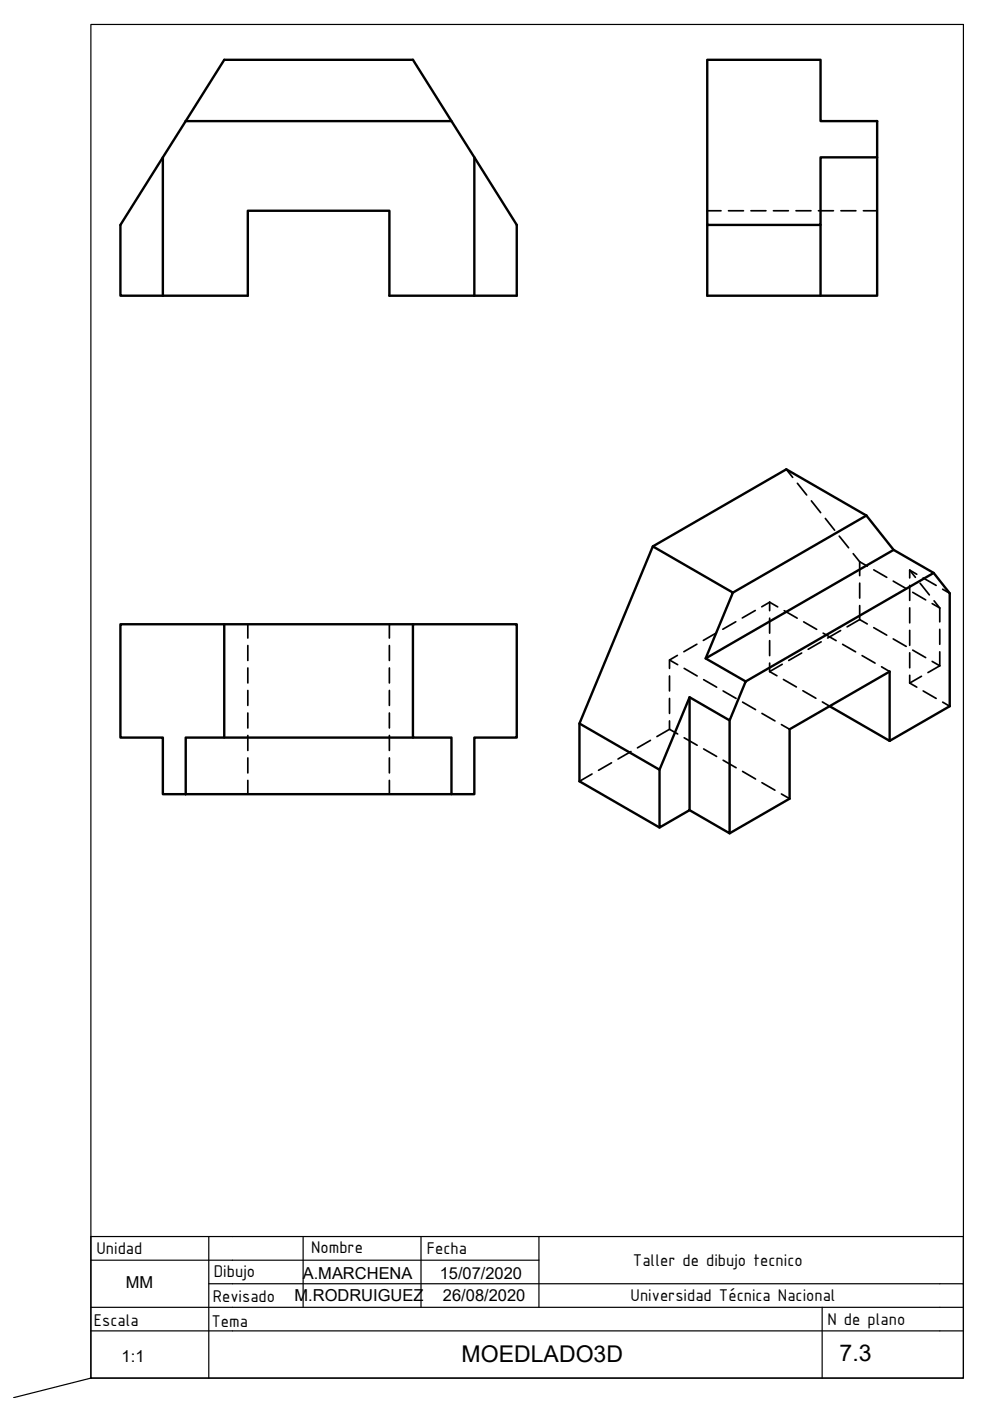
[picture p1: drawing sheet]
<svg xmlns="http://www.w3.org/2000/svg" width="210mm" height="297mm" viewBox="0 0 210 297" stroke-linecap="round" stroke-linejoin="round" font-family="sans-serif">
<!-- layer: MD_Visible -->
<g fill="none" stroke="#000" stroke-width=".51">
<path d="M150 12.7h24v13h12v7.7h-12v14.3h-24zM34.5 33.4v29.3M39.4 25.7l8.1-13h40.1l22 35v15h-27v-18h-30.1v18h-18M39.4 25.7l-13.9 22v15h9M39.4 25.7h56.3M100.6 33.4v29.3M186 33.4v29.3h-36v-15M174 47.7v15M138.4 115.8l17 9.8-5.8 14 8.5 4.9-3.4 8.2-8.5-4.9-6.4 15.4-16.9-9.8zM183.7 109.3l5.8 7.3 8.5 4.9 3.4 4.3v23.9l-12.8 7.4M183.7 109.3l-17-9.8-28.3 16.3M183.7 109.3l-28.3 16.3"/>
<path d="M189.5 116.6l-39.9 23M25.5 132.4h22v24h-8.1v12h-4.9v-12h-9zM47.5 132.4h40.1M87.6 132.4h22v24h-9v12h-4.9v-12h-8.1zM198 121.5l-39.9 23M47.5 156.4h40.1M122.9 153.4v12.3l16.9 9.8M146.2 147.8v24l-6.4 3.7v-12.3M154.7 152.7v24l-8.5-4.9M175.9 149.7l12.7 7.4M188.6 157.1v-14.7l-21.2 12.2v14.7l-12.7 7.4M39.4 168.4h56.3"/>
</g>
<!-- layer: MD_Oculto -->
<g fill="none" stroke="#000" stroke-width=".36">
<path d="M150 44.7h2.9M154.5 44.7h3.1M159.2 44.7h3.2M164 44.7h3.2M168.8 44.7h3.1M173.5 44.7h3.2M178.3 44.7h3.2M183.1 44.7h2.9M166.7 99.5l1.4 1.7M169.1 102.5l1.9 2.4M172 106.2l2 2.5M175 109.9l2 2.5"/>
<path d="M177.9 113.7l2 2.4M180.9 117.4l1.4 1.7M182.3 119.1l1.6 .9M182.3 119.1v2.9M52.5 132.4v2.9M52.5 136.9v3.1M82.6 132.4v2.9M82.6 136.9v3.1M142 139.9l1.7 1M143.6 139l-1.6 .9v1.8M147.8 136.6l-2.8 1.6M151.9 134.2l-2.8 1.6"/>
<path d="M156 131.8l-2.7 1.6M160.1 129.4l-2.7 1.6M163.2 127.7l1.7 1M163.2 127.7l-1.7 1M163.2 127.7v1.8M163.2 131.1v3.1M163.2 135.8v3.2M166.3 129.5l2.7 1.6M170 138.5l-2.8 1.5M170.4 131.8l2.8 1.6M174.1 136.1l-2.7 1.6M174.5 134.2l2.8 1.6"/>
<path d="M178.2 133.7l-2.7 1.6M178.7 136.6l2.7 1.6M182.3 131.4l1.6 .9M182.3 123.6v3.2M182.3 128.4v3M182.3 131.4l-2.7 1.5M182.8 139l2.7 1.6M185.3 120.8l2.7 1.6M185.3 133.1l2.7 1.6M189.4 123.2l2.7 1.6M189.4 135.5l2.7 1.6M192.9 120.9l1.5 .9"/>
<path d="M192.9 120.9l1.2 1.5M192.9 120.9v1.6M192.9 124.1v3.2M192.9 128.9v3.2M192.9 133.6v3.2M192.9 138.4v3.2M193.5 125.6l2.8 1.6M193.5 137.8l2.8 1.6M195.1 123.7l1.9 2.4M195.7 122.5l2.8 1.6M197.6 128l1.6 .9M198 127.4l1.2 1.5"/>
<path d="M199.2 128.9v2.9M199.2 133.4v3.2M199.2 138.2v3M199.9 124.9l1.5 .9M52.5 141.6v3.2M52.5 146.4v3.2M52.5 151.2v3.1M52.5 155.9v3.2M82.6 141.6v3.2M82.6 146.4v3.2M82.6 151.2v3.1M82.6 155.9v3.2"/>
<path d="M133.8 159.3l-2.8 1.6M137.9 157l-2.7 1.6M142 143.3v3.2M142 148.1v3.2M142 152.8v1.8M142 154.6l1.7 1M142 154.6l-2.7 1.6M145.1 141.7l2.7 1.6M145.1 156.4l2.7 1.6M149.2 144.1l2.7 1.6M149.2 158.8l2.7 1.6M153.3 146.5l2.8 1.6"/>
<path d="M157.4 148.9l2.8 1.6M161.6 151.3l2.7 1.5M163.2 140.6v1.8M163.2 142.4l1.5 .9M165.7 153.6l1.7 1M165.8 140.8l-2.6 1.6M166.1 144.1l2.8 1.5M170.2 146.5l2.8 1.5M174.4 148.8l1.5 .9M186.9 141.4l1.7 1M192.9 144.8l1.5 .9M192.9 143.2v1.6"/>
<path d="M195.4 143.4l-2.5 1.4M195.7 146.5l2.8 1.6M197.6 140.2l1.6 1M199.2 141.2l-2.4 1.4M199.9 148.9l1.5 .8M52.5 160.7v3.2M52.5 165.5v2.9M82.6 160.7v3.2M82.6 165.5v2.9M125.5 164.1l-2.6 1.6M129.7 161.7l-2.8 1.6M153.3 161.2l2.8 1.6"/>
<path d="M157.4 163.6l2.8 1.6M161.6 165.9l2.7 1.6M165.7 168.3l1.7 1"/>
</g>
<!-- layer: 0 -->
<path d="M19.3 267.2h95M19.3 277.2h180M44.3 272.2h155M44.3 262.2v30M64.3 262.2v15M89.3 262.2v15M114.3 262.2v15M199.3 262.2h-180v30l-16.4 4.1M19.3 282.2h180" fill="none" stroke="#000" stroke-width=".25"/>
<!-- layer: Cotas -->
<path d="M19.3 5.2h185v287h-185z" fill="none" stroke="#000" stroke-width=".25"/>
<!-- layer: CajetinLine -->
<path d="M174.3 277.2v15M199.3 272.2h5v20h-185M199.3 262.2h5v10M199.3 277.2h5M199.3 282.2h5" fill="none" stroke="#000" stroke-width=".25"/>
<g font-size="4.9">
<text x="97.9" y="288.8">MOEDLADO3D</text>
<text x="178" y="288.5">7.3</text>
</g>
<g font-size="3.9">
<text x="20.5" y="265.8">Unidad</text>
<text x="66" y="265.6">Nombre</text>
<text x="90.5" y="265.9">Fecha</text>
<text x="134.2" y="268.4">Taller de dibujo tecnico</text>
<text x="45.3" y="270.7">Dibujo</text>
<text x="133.7" y="275.9">Universidad Técnica Nacional</text>
<text x="19.9" y="281.1">Escala</text>
<text x="44.8" y="281.3">Tema</text>
<text x="45.1" y="276.1">Revisado</text>
<text x="175.4" y="280.9">N de plano</text>
</g>
<g font-size="3.5">
<text x="26.7" y="273.2">MM</text>
<text x="62.4" y="275.8">M.RODRUIGUEZ</text>
<text x="64.2" y="271.1">A.MARCHENA</text>
<text x="93.2" y="271.1">15/07/2020</text>
<text x="93.9" y="275.9">26/08/2020</text>
<text x="25.8" y="288.8">1:1</text>
</g>
</svg>
